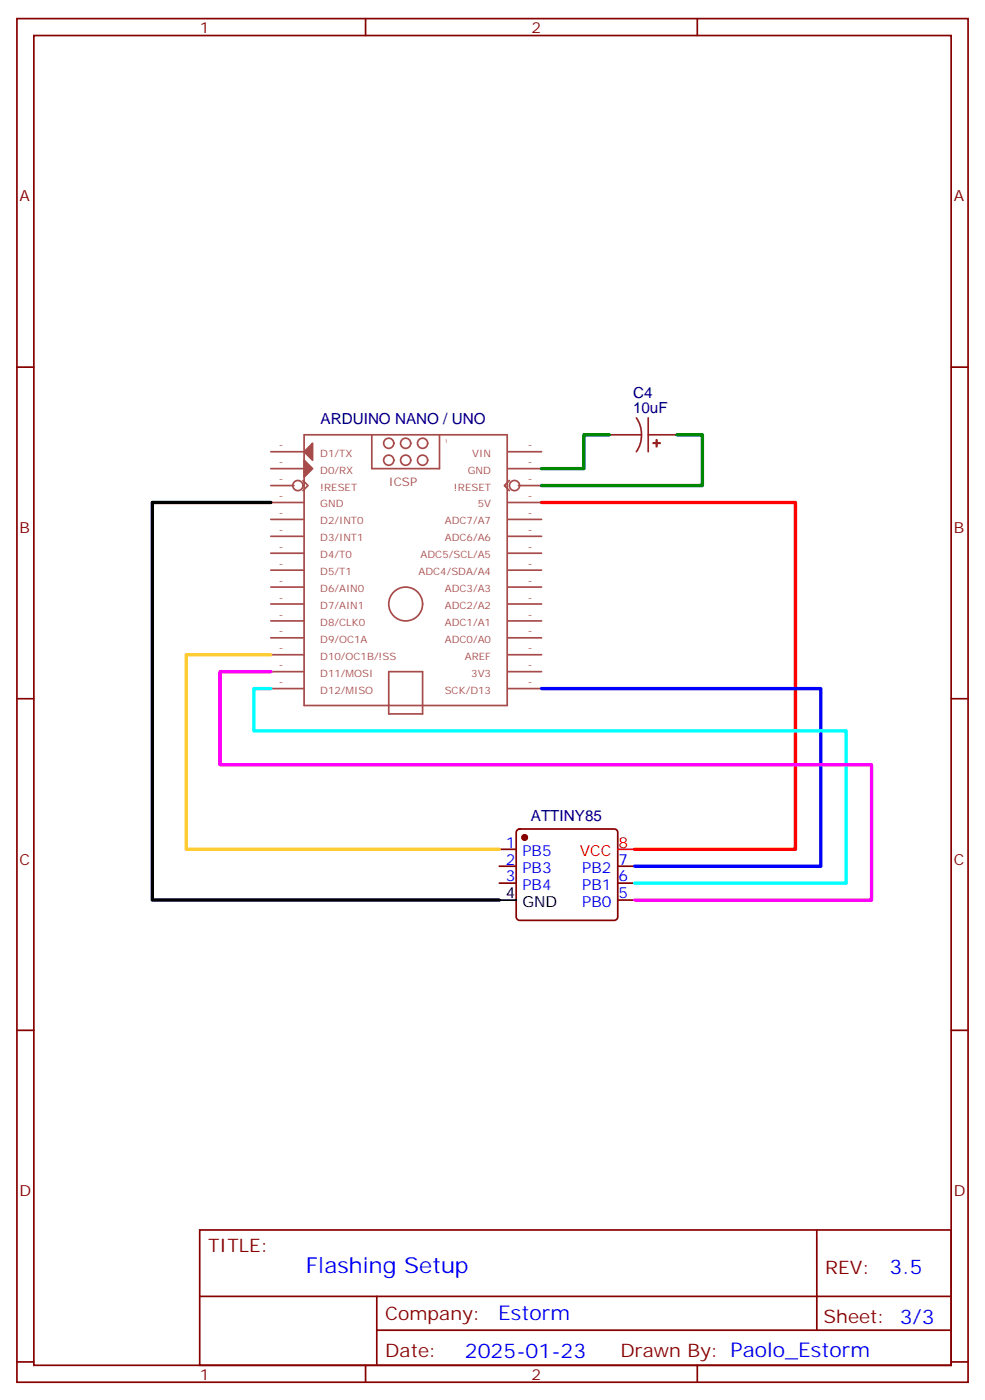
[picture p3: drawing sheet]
<svg xmlns="http://www.w3.org/2000/svg" width="205mm" height="292mm" viewBox="0 0 205 292" stroke-linecap="round" stroke-linejoin="round" font-family="sans-serif">
<g fill="none" stroke="#870000" stroke-width=".35">
<path d="M3.5 3.9h198.3v284.3h-198.3zM7.1 7.4h191.2v277.3h-191.2zM76.2 3.9v3.5M145.3 3.9v3.5M3.5 76.6h3.6M198.3 76.6h3.5M3.5 145.7h3.6M198.3 145.7h3.5M104.1 177.1h3.5M107.8 173.1l.5-.2h19.8a.71 .71 0 0 1 .7 .7v17.6a.76 .76 0 0 1-.7 .7h-19.8a.76 .76 0 0 1-.7-.7v-17.6zM104.1 180.6h3.5M104.1 184.1h3.5"/>
<path d="M128.8 180.6h3.5M128.8 184.1h3.5M128.8 187.7h3.5M3.5 214.8h3.6M198.3 214.8h3.5M41.6 256.5h156.7v28.2h-156.7zM170.3 256.5v20.9M41.7 270.3h156.4M78.5 277.4h119.6M78.5 270.3v14.1M3.5 284h3.6M76.2 284.7v3.5"/>
<path d="M145.3 284.7v3.5M198.3 284h3.5"/>
</g>
<circle cx="109.4" cy="174.6" r=".53" fill="#870000" stroke="#870000" stroke-width=".35"/>
<path d="M104.1 187.7h3.5" fill="none" stroke="#000" stroke-width=".35"/>
<path d="M128.8 177.1h3.5" fill="none" stroke="#f00" stroke-width=".35"/>
<g fill="none" stroke="#a64a4a" stroke-width=".35">
<path d="M56.4 97.7h7M56.4 94.2h7M63.4 90.7h42.3v56.4h-42.3zM77.5 90.7v7h14.1v-7M82.1 96a1.06 1.06 0 0 0-1.5-1 1.06 1.06 0 0 0-.3 1.7 1.06 1.06 0 0 0 1.7-.4l.1-.3M85.6 96a1.06 1.06 0 0 0-1.5-1 1.06 1.06 0 0 0-.3 1.7 1.06 1.06 0 0 0 1.8-.4v-.3M89.1 96a1.06 1.06 0 0 0-1.4-1 1.06 1.06 0 0 0-.3 1.7 1.06 1.06 0 0 0 1.7-.4v-.3M105.9 97.7h7M105.9 94.2h7M56.4 101.2h4.9M56.4 104.8h7M56.4 118.9h7"/>
<path d="M56.4 115.4h7M56.4 111.8h7M56.4 108.3h7M63.1 100.2l1.1 1-1.1 1.1M105.9 104.8h7M105.9 118.9h7M105.9 115.4h7M105.9 111.8h7M105.9 108.3h7M106.2 100.2l-1.1 1 1.1 1.1M108.1 101.2h4.8M56.4 133h7"/>
<path d="M56.4 129.5h7M56.4 125.9h7M56.4 122.4h7M56.4 136.5h7M105.9 133h7M105.9 129.5h7M105.9 125.9h7M105.9 122.4h7M105.9 136.5h7M56.4 140.1h7M56.4 143.6h7M81 140.1h7.1v8.8h-7.1z"/>
<path d="M105.9 140.1h7M105.9 143.6h7"/>
<circle cx="81" cy="92.4" r="1.06"/>
<circle cx="84.6" cy="92.4" r="1.06"/>
<circle cx="88.1" cy="92.4" r="1.06"/>
<circle cx="62.1" cy="101.2" r="1.06"/>
<circle cx="107.2" cy="101.2" r="1.06"/>
<circle cx="84.6" cy="125.9" r="3.5"/>
</g>
<g fill="#a64a4a" stroke="#a64a4a" stroke-width=".35">
<path d="M63.4 94.2l1.8-1.8v3.6z"/>
<path d="M63.4 96l1.8 1.7-1.8 1.8z"/>
</g>
<path d="M112.9 104.8h52.9v72.3h-33.5" fill="none" stroke="#f00" stroke-width=".71"/>
<path d="M112.9 143.6h58.2v37h-38.8" fill="none" stroke="#00f" stroke-width=".71"/>
<path d="M56.4 143.6h-3.5v8.8h123.5v31.7h-44.1" fill="none" stroke="#0ff" stroke-width=".71"/>
<path d="M56.4 140.1h-10.5v19.4h135.8v28.2h-49.4" fill="none" stroke="#f0f" stroke-width=".71"/>
<path d="M56.4 136.5h-17.6v40.6h65.3" fill="none" stroke="#fc3" stroke-width=".71"/>
<path d="M56.4 104.8h-24.7v82.9h72.4" fill="none" stroke="#000" stroke-width=".71"/>
<g fill="#8c2424" stroke="#8c2424" stroke-width=".35">
<path d="M136.2 92.4h1.4z"/>
<path d="M136.8 91.7l.1 1.4z"/>
</g>
<path d="M127 90.7h6.7M132.6 87.1l.9 1.7 .2 1.9M133.7 90.7l-.2 1.8-.9 1.7M135.1 87.1v7.1M135.1 90.7h6" fill="none" stroke="#8c2424" stroke-width=".35"/>
<path d="M127 90.7h-5.3v7h-8.8M141.1 90.7h5.3v10.5h-33.5" fill="none" stroke="#008700" stroke-width=".71"/>
<text font-size="4.6" fill="#00f" x="63.7" y="265.5">Flashing Setup</text>
<g font-size="4.2" fill="#00f">
<text x="185.4" y="265.7">3.5</text>
<text x="103.8" y="275.3">Estorm</text>
<text x="96.9" y="283.1">2025-01-23</text>
</g>
<g font-size="3.9" fill="#800">
<text x="43.4" y="261.1">TITLE:</text>
<text x="172" y="265.7">REV:</text>
<text x="80.3" y="275.3">Company:</text>
<text x="171.7" y="275.9">Sheet: 3/3</text>
<text x="80.3" y="282.9">Date:</text>
<text x="129.3" y="283">Drawn By: Paolo_Estorm</text>
</g>
<g font-size="3.2" fill="#800">
<text x="41.6" y="6.9">1</text>
<text x="110.8" y="6.9">2</text>
<text x="4.1" y="42">A</text>
<text x="198.8" y="42">A</text>
<text x="4.1" y="111.1">B</text>
<text x="198.8" y="111.1">B</text>
<text x="4.1" y="180.3">C</text>
<text x="198.8" y="180.3">C</text>
<text x="4.1" y="249.4">D</text>
<text x="198.8" y="249.4">D</text>
<text x="41.6" y="287.7">1</text>
<text x="110.8" y="287.7">2</text>
</g>
<g font-size="3.2" fill="#000080">
<text x="131.9" y="83">C4</text>
<text x="66.8" y="88.3">ARDUINO NANO / UNO</text>
<text x="131.9" y="86.1">10uF</text>
<text x="110.7" y="171.2">ATTINY85</text>
</g>
<g font-size="3.2" fill="#00f">
<text x="105.4" y="176.7">1</text>
<text x="108.9" y="178.5">PB5</text>
<text x="105.4" y="180.3">2</text>
<text x="105.4" y="183.8">3</text>
<text x="108.9" y="182">PB3</text>
<text x="108.9" y="185.6">PB4</text>
<text x="121.4" y="185.6">PB1</text>
<text x="121.4" y="182">PB2</text>
<text x="128.9" y="183.8">6</text>
<text x="128.9" y="180.3">7</text>
<text x="121.4" y="189.1">PB0</text>
<text x="128.9" y="187.3">5</text>
</g>
<g font-size="3.2" fill="#f00">
<text x="120.9" y="178.5">VCC</text>
<text x="128.9" y="176.7">8</text>
</g>
<g font-size="3.2">
<text x="105.4" y="187.3">4</text>
<text x="108.9" y="189.1">GND</text>
</g>
<text font-size="2.5" fill="#a54b4b" x="81" y="101.2">ICSP</text>
<g font-size="2.1" fill="#a54b4b">
<text x="58.2" y="93.5">-</text>
<text x="66.7" y="95.2">D1/TX</text>
<text x="98.4" y="95.2">VIN</text>
<text x="110" y="93.5">-</text>
<text x="58.2" y="100.6">-</text>
<text x="58.2" y="97">-</text>
<text x="66.7" y="98.8">D0/RX</text>
<text x="97.5" y="98.8">GND</text>
<text x="110" y="100.6">-</text>
<text x="110" y="97">-</text>
<text x="58.2" y="107.6">-</text>
<text x="58.2" y="104.1">-</text>
<text x="66.7" y="102.3">!RESET</text>
<text x="66.7" y="105.8">GND</text>
<text x="94.6" y="102.3">!RESET</text>
<text x="99.6" y="105.8">5V</text>
<text x="110" y="104.1">-</text>
<text x="110" y="107.6">-</text>
<text x="58.2" y="111.1">-</text>
<text x="66.7" y="109.3">D2/INT0</text>
<text x="66.7" y="112.9">D3/INT1</text>
<text x="92.7" y="112.9">ADC6/A6</text>
<text x="92.7" y="109.3">ADC7/A7</text>
<text x="110" y="111.1">-</text>
<text x="58.2" y="114.7">-</text>
<text x="58.2" y="118.2">-</text>
<text x="66.7" y="116.4">D4/T0</text>
<text x="66.7" y="119.9">D5/T1</text>
<text x="87.2" y="119.9">ADC4/SDA/A4</text>
<text x="87.7" y="116.4">ADC5/SCL/A5</text>
<text x="110" y="118.2">-</text>
<text x="110" y="114.7">-</text>
<text x="58.2" y="121.7">-</text>
<text x="58.2" y="125.2">-</text>
<text x="66.7" y="123.5">D6/AIN0</text>
<text x="92.7" y="123.5">ADC3/A3</text>
<text x="110" y="125.2">-</text>
<text x="110" y="121.7">-</text>
<text x="58.2" y="128.8">-</text>
<text x="66.7" y="127">D7/AIN1</text>
<text x="66.7" y="130.5">D8/CLK0</text>
<text x="92.7" y="130.5">ADC1/A1</text>
<text x="92.7" y="127">ADC2/A2</text>
<text x="110" y="128.8">-</text>
<text x="58.2" y="132.3">-</text>
<text x="58.2" y="135.8">-</text>
<text x="66.7" y="134">D9/OC1A</text>
<text x="66.7" y="137.6">D10/OC1B/!SS</text>
<text x="92.7" y="134">ADC0/A0</text>
<text x="96.9" y="137.6">AREF</text>
<text x="110" y="132.3">-</text>
<text x="110" y="135.8">-</text>
<text x="58.2" y="139.4">-</text>
<text x="58.2" y="142.9">-</text>
<text x="66.7" y="141.1">D11/MOSI</text>
<text x="98.2" y="141.1">3V3</text>
<text x="110" y="139.4">-</text>
<text x="110" y="142.9">-</text>
<text x="66.7" y="144.6">D12/MISO</text>
<text x="92.7" y="144.6">SCK/D13</text>
</g>
<text font-size="1.1" fill="#a54b4b" x="92.7" y="92.4">1</text>
</svg>
